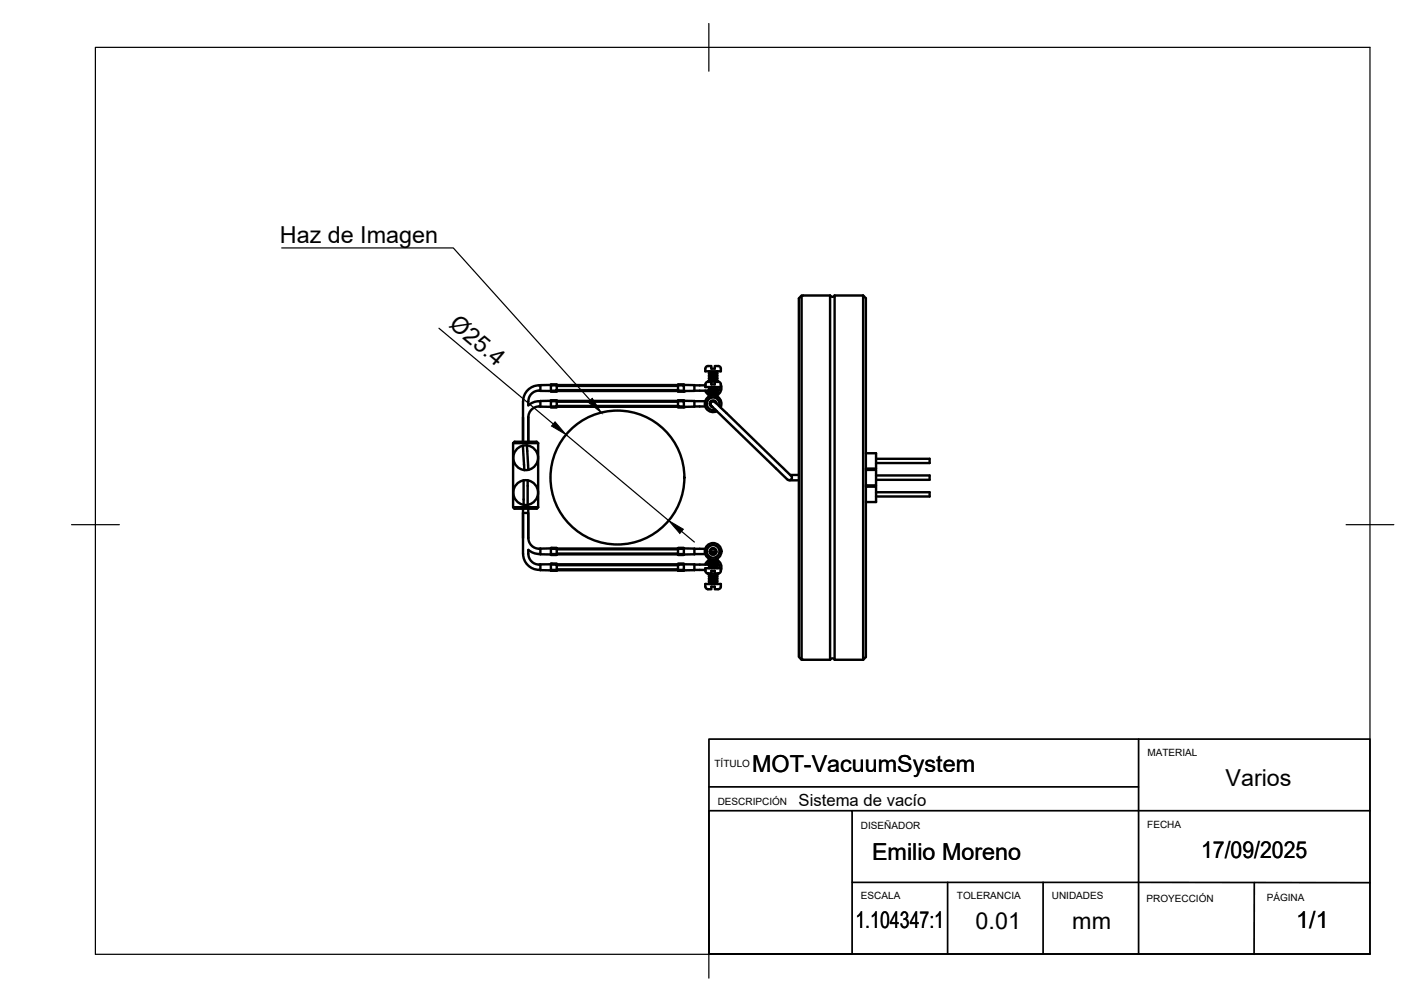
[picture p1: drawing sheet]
<svg xmlns="http://www.w3.org/2000/svg" width="297mm" height="210mm" viewBox="0 0 297 210" stroke-linecap="round" stroke-linejoin="round" font-family="sans-serif">
<!-- layer: Visible -->
<g fill="none" stroke="#000" stroke-width=".51">
<path d="M147.8 77.2a.95 .95 0 0 1 1.2-.4v.4h.7v-.5a1.02 1.02 0 0 1 1.3 .5v.6h-3.3v-.6M148.3 80l-.5 .2v.3M148.5 77.9h1.7M148.5 78.2h1.7M148.5 78.3h1.7M148.5 78.6h1.7M148.5 78.9h1.7M148.5 79h1.7M148.5 79.3h1.7M148.5 79.6h.3M148.5 79.7h.2M148.5 77.8v.1"/>
<path d="M148.5 78.2v.1M148.5 78.6h.1M148.5 78.9v.1M148.5 79.3h.1M148.5 79.6v.1M148.5 77.9l.2 .1M148.5 78.3l.2 .1M148.5 78.6l.2 .1M148.5 79l.2 .1M148.5 79.3l.2 .2M148.5 79.7h.1M148.7 78h1.3"/>
<path d="M148.7 78.1h1.3M148.7 78.4h1.3M148.7 78.5h1.3M148.7 78.7h1.3M148.7 78.8h1.3M148.7 79.1h1.3M148.7 79.2h1.3M148.7 79.5h1.3M148.7 78v.1M148.7 78.4v.1M148.7 78.7v.1M148.7 79.1v.1"/>
<path d="M148.7 79.5h.1M148.7 78.1l-.2 .1M148.7 78.5l-.2 .1M148.7 78.8l-.2 .1M148.7 79.2l-.2 .1M148.7 79.5l-.2 .1M149 80h.7M150 79.6h.2M150 78l.2 .2M150 78.4l.2 .2M150 78.7l.2 .2M150 79.1l.2 .2"/>
<path d="M150 79.5l.2 .1M150.1 79.7h.1M150.2 77.8v.1M150.2 78.2v.1M150.2 78.6h.1M150.2 78.9v.1M150.2 79.3h.1M150.2 79.6v.1M150.2 77.9l-.2 .1M150.2 78.3l-.2 .1M150.2 78.6l-.2 .1M150.2 79l-.2 .1"/>
<path d="M150.2 79.3l-.2 .2M150.2 79.7h.1M150.5 80l.2 .1a.95 .95 0 0 1 .3 1h-3.3v-.6M150.6 80a1.75 1.75 0 0 0-2.4 0M167.9 61.9v76.3h6v-76.3h-5.8l-.5 .3a.87 .87 0 0 0-.3 1v73.7a.91 .91 0 0 0 .4 1.1l.2 .2M174.8 61.9v76.3M174.8 61.9h6M174.9 61.9l-.5 .3-.5-.3M180.8 61.9v76.3M180.8 61.9l.6 .6v75.1l-.6 .6M107.5 92.8l.3-.3h4.6l.3 .3M107.5 92.8h5.2"/>
<path d="M107.5 92.8v13.4M109.5 93.4l.3 5.1M109.6 84.1v8.4M110.4 93.3l.3 5.1M110.4 93.3a2.59 2.59 0 0 1 2 3.9 2.59 2.59 0 0 1-4.4 .2 2.59 2.59 0 0 1 1.5-4M110.4 93.3l-.9 .1M112.7 92.8v13.4M112.9 84h.3M112.9 85.1h.3M112.9 81.8h.3M112.9 80.7h.3M112.9 84l-1.4 .4-.8 .5v-.8"/>
<path d="M112.9 85.1a2.25 2.25 0 0 0-2.2 2.3v5.1M112.9 80.7a3.4 3.4 0 0 0-3.3 3.4M112.9 81.8a2.25 2.25 0 0 0-2.2 2.3M113.2 80.7v1.2h2.2M115.4 84h-2.2v1.2h2.2M115.4 84h1.2v-.1h-1.2v1.4h1.2v-.2M115.4 83.9h1.2M115.4 85.3h1.2M115.4 80.7h1.2v-.1h-1.2v1.4h1.2v-.2M115.4 80.6h1.2M115.4 82h1.2M115.4 80.6l-2.2 .1"/>
<path d="M116.6 84v1.1h-1.2M116.6 80.7v1.1h-1.2M116.6 84.2h25.4M116.6 85h25.4M116.6 85.2h25.4M116.6 84h25.4M116.6 81.7h25.4M116.6 81.9h25.4M116.6 80.7h25.4M116.6 80.8h25.4M142 83.9h1.3M142 85.3h1.3"/>
<path d="M142 84v1.1h1.3M142 80.6h1.3M142 82h1.3M142 80.7v1.1h1.3M143.3 84h2.2v1.2h-2.2M143.3 84h-1.3v-.1h1.3v1.4h-1.3v-.2M143.3 80.7h-1.3v-.1h1.3v1.4h-1.3v-.2M143.3 80.6l2.2 .1M145.5 84h2.2M145.5 85.1h2.2M145.5 80.7v1.2h-2.2M145.5 81.8h3.2"/>
<path d="M147.7 81.8l.4 .6 .6 .5M147.8 80.6l-2.3 .1M148.2 81.8l.5 .6M148.3 80h.7v.5h.7v-.5h.8M148.5 81.3h1.7M148.5 81.5h1.7M148.5 81.6h1.7M148.5 81.9h1.7M148.5 82h1.7M148.5 82.2h1.7M148.5 82.6h1.7M148.5 82.9h.3"/>
<path d="M148.5 83h.2M148.5 81.1v.2M148.5 81.5v.1M148.5 81.9v.1M148.5 82.2v.1M148.5 82.6h.1M148.5 82.9v.1M148.5 81.3l.2 .1M148.5 81.6l.2 .1M148.5 82l.2 .1M148.5 82.3l.2 .1M148.5 82.6l.2 .2"/>
<path d="M148.5 83h.1M148.7 84.6h.1M148.7 81.4h1.3M148.7 81.7h1.3M148.7 81.8h1.3M148.7 82.1h1.3M148.7 82.4h1.3M148.7 82.5h1.3M148.7 82.8h1.3M148.7 81.4h.1M148.7 81.7v.1M148.7 82.1h.1"/>
<path d="M148.7 82.4v.1M148.7 82.8h.1M148.7 84.4h.1M148.7 81.4l-.2 .1M148.7 81.8l-.2 .1M148.7 82.1l-.2 .1M148.7 82.5l-.2 .1M148.7 82.8l-.2 .1M148.7 84.4h.2M148.8 84.2h.1M148.8 84.2h.2M148.9 84h.4"/>
<path d="M149 85.1h.1M149 84h.7M149.4 84h.4M149.7 84.2h.2M149.8 84.2l15.9 15.5M149.8 84.2a.61 .61 0 0 0-.9 .2 .61 .61 0 0 0 .3 .9l15.7 15.1M149.8 84.2h.2M149.9 84.4h.1M150 84.4h.1M150 82.9h.2M150 81.4l.2 .1M150 81.7l.2 .2"/>
<path d="M150 82.1l.2 .1M150 82.4l.2 .2M150 82.8l.2 .1M150.1 84.5a.69 .69 0 0 0-.8-.6 .69 .69 0 0 0-.6 .7 .69 .69 0 0 0 .6 .7M150.1 81.3l-.1 .1h-1.3M150.1 83h.1M150.2 82.9v.1M150.2 81.1v.2M150.2 81.5v.1M150.2 81.9v.1M150.2 82.2v.1M150.2 82.6h.1"/>
<path d="M150.2 81.3l-.2 .1M150.2 81.6l-.2 .1M150.2 82l-.2 .1M150.2 82.3l-.2 .1M150.2 82.6l-.2 .2M150.6 85a1.32 1.32 0 0 0-1.1-1.7 1.32 1.32 0 0 0-1.4 1.5 1.32 1.32 0 0 0 1.8 1M150.7 81.1a1.32 1.32 0 0 1-.7 1.3M151 85.3a1.75 1.75 0 0 0-1.4-2.4 1.75 1.75 0 0 0-1.9 2 1.75 1.75 0 0 0 2.5 1.2M151 80.6a1.75 1.75 0 0 1-.9 2.3M165.5 99.5h1.8M165.7 99.6a.56 .56 0 0 1 0 .8 .56 .56 0 0 1-.7 0M181.4 94.9h2.1v3.3h-2.1"/>
<path d="M181.4 98.4h2.1v3.3h-2.1M183.5 96.1h11.2v.9h-11.2M183.5 99.6h11.2v.9h-11.2M107.5 106.2l.3 .4h4.7l.2-.4M107.5 106.2h5.2M109.6 107.5h1.1v5.2M109.6 106.6v9.4M109.6 116a3.4 3.4 0 0 0 3.3 3.4M109.7 100.6v5.2M110.5 100.6v5.2M110.7 106.6v6.1M110.7 115.2v.8"/>
<path d="M110.7 116a2.25 2.25 0 0 0 2.2 2.3M110.7 112.7a2.25 2.25 0 0 0 2.2 2.2M110.7 115.2l.8 .5 1.4 .3M112.9 119.4h.3M112.9 118.3h.3M112.9 115h.3M112.9 116.1h.3M113.2 118.2v1.2l2.2 .1M113.2 114.9v1.2l2.2 .1M115.4 119.6h1.2M115.4 118.1h1.2M115.4 118.3h1.2v1.1"/>
<path d="M115.4 116.2h1.2M115.4 114.8h1.2M115.4 115h1.2v1.1M115.4 118.2h-2.2M115.4 114.9h-2.2M116.6 118.3v-.2h-1.2v1.5h1.2v-.2h-1.2M116.6 115v-.2h-1.2v1.4h1.2v-.1h-1.2M116.6 118.4h25.4M116.6 118.2h25.4M116.6 119.5h25.4M116.6 119.3h25.4M116.6 115.1h25.4"/>
<path d="M116.6 114.9h25.4M116.6 116.1h25.4M116.6 116h25.4M142 118.3v-.2h1.3v1.5h-1.3v-.2h1.3M142 119.6h1.3M142 118.1h1.3M142 115v-.2h1.3v1.4h-1.3v-.1h1.3M142 116.2h1.3M142 114.8h1.3M143.3 118.3h-1.3v1.1M143.3 115h-1.3v1.1M143.3 118.2h2.2"/>
<path d="M143.3 114.9h2.2M145.5 118.2v1.2l-2.2 .1M145.5 119.4l2.3 .1M145.5 118.3h3.2M145.5 114.9v1.2l-2.2 .1M145.5 116.1h2.2M145.5 115h2.2M147.8 119.6a.79 .79 0 0 0 1.2 .4v-.4h.7v.5a1.02 1.02 0 0 0 1.3-.5v-.6h-3.3v.6M148.5 118.9h1.7M148.5 118.6h1.7M148.5 118.5h1.7M148.5 118.2h1.7"/>
<path d="M148.5 117.9h1.7M148.5 117.8h1.7M148.5 117.5h1.7M148.5 117.2h.3M148.5 117.1h.2M148.5 117.1v.1M148.5 117.5h.1M148.5 117.8v.1M148.5 118.2h.1M148.5 118.5v.1M148.5 118.9v.1M148.5 118.6l.2 .1"/>
<path d="M148.5 118.2l.2 .1M148.5 117.9l.2 .1M148.5 117.5l.2 .1M148.5 117.2l.2 .1M148.6 117.1h-.1M148.7 117.2l-.6 .5-.4 .6M148.7 115.6h1.4M148.7 118.8h1.3M148.7 118.7h1.3M148.7 118.4h1.3M148.7 118.3h1.3M148.7 118.1h1.3"/>
<path d="M148.7 118h1.3M148.7 117.7h1.3M148.7 117.6h1.3M148.7 117.4h1.3M148.7 117.3h1.3M148.7 118.7l-.2 .2M148.7 118.3l-.2 .2M148.7 118l-.2 .2M148.7 117.6l-.2 .2M148.7 117.3l-.2 .2M148.7 117.7l-.5 .6M148.8 115.9h1.2"/>
<path d="M148.8 115.5a.56 .56 0 0 1 .6-.6 .56 .56 0 0 1 .5 .6M148.8 116h1.1M148.9 116.1h.9M149 115h.4M149 116.1h.7M150 117.2h.2M150 115.7h-1.3l1.3 .1M150 117.3v.1M150 117.6v.1M150 118v.1M150 118.3v.1M150 118.7v.1"/>
<path d="M150 118.8l.2 .1M150 118.4l.2 .1M150 118.1l.2 .1M150 117.7l.2 .1M150 117.4l.2 .1M150 117.7a1.32 1.32 0 0 1 .7 1.3M150.1 118.7v.1M150.1 117.1h.1M150.1 117.2a1.75 1.75 0 0 1 .9 2.3M150.2 117.1h.1M150.2 117.1v.1M150.2 117.5h.1"/>
<path d="M150.2 117.8v.1M150.2 118.2h.1M150.2 118.5v.1M150.2 118.9v.1M150.2 118.6l-.2 .1M150.2 118.2l-.2 .1M150.2 117.9l-.2 .1M150.2 117.5l-.2 .1M150.2 117.2l-.2 .1M165.3 100.6h2M181.4 102h2.1v3.2h-2.1M183.5 103.1h11.2v.9h-11.2"/>
<path d="M147.7 122.9v-.6h3.3v.6M147.8 122.9a.93 .93 0 0 0 1.2 .5v-.5h.7v.5a1.01 1.01 0 0 0 1.3-.5M148.2 120.1a1.75 1.75 0 0 0 2.4 0M148.5 122.2h1.7M148.5 121.9h1.7M148.5 121.8h1.7M148.5 121.5h1.7M148.5 121.2h1.7M148.5 121.1h1.7M148.5 120.8h1.7M148.5 120.5h.3M148.5 120.4h.2"/>
<path d="M148.5 120.8h.1M148.5 121.1v.1M148.5 121.5h.1M148.5 121.8v.1M148.5 122.2v.1M148.5 121.9l.2 .1M148.5 121.5l.2 .1M148.5 121.2l.2 .1M148.5 120.8l.2 .1M148.5 120.5l.2 .1M148.6 120.4l-.1 .1M148.7 122.1h1.3"/>
<path d="M148.7 122h1.3M148.7 121.7h1.3M148.7 121.6h1.3M148.7 121.4h1.3M148.7 121.3h1.3M148.7 121h1.3M148.7 120.9h1.3M148.7 120.7h1.3M148.7 120.6h1.3M148.7 122l-.2 .2M148.7 121.6l-.2 .2M148.7 121.3l-.2 .2"/>
<path d="M148.7 120.9l-.2 .2M148.7 120.6l-.2 .2M149.7 120.1h-.7M150 120.5h.2M150 122.1l.2 .1M150 120.6v.1M150 120.9v.1M150 121.3v.1M150 121.6v.1M150 122v.1M150 121.7l.2 .1M150 121.4l.2 .1"/>
<path d="M150 121l.2 .1M150 120.7l.2 .1M150.1 120.4h.1M150.2 120.4h.1M150.2 120.4v.1M150.2 120.8h.1M150.2 121.1v.1M150.2 121.5h.1M150.2 121.8v.1M150.2 122.2v.1M150.2 121.9l-.2 .1M150.2 121.5l-.2 .1"/>
<path d="M150.2 121.2l-.2 .1M150.2 120.8l-.2 .1M150.2 120.5l-.2 .1M174.8 138.2h6M174.9 138.2l-.5-.3-.5 .3"/>
<circle cx="110.1" cy="103.2" r="2.59"/>
<circle cx="129.3" cy="100" r="14"/>
<circle cx="149.4" cy="115.5" r="1.75"/>
<circle cx="149.4" cy="115.5" r=".69"/>
<circle cx="149.4" cy="115.5" r="1.32"/>
</g>
<g fill="#000">
<circle cx="143.3" cy="85.3" r=".25"/>
<circle cx="143.3" cy="82" r=".25"/>
<circle cx="115.4" cy="114.8" r=".25"/>
<circle cx="115.4" cy="118.1" r=".25"/>
</g>
<!-- layer: BORDER -->
<path d="M20 9.9h267v190h-267zM148.5 4.9v10M15 109.9h10M282 109.9h10M148.5 194.9v10" fill="none" stroke="#000" stroke-width=".25"/>
<!-- layer: TITLEBLOCK -->
<path d="M148.5 154.8h138.5v45h-138.5zM238.5 154.8v45M148.5 169.8h30v30h-30zM148.5 164.8h90M178.5 169.8h108.5M178.5 184.8l108.5 .1M198.5 184.8v15M218.5 184.8v15M262.7 184.9v15" fill="none" stroke="#000" stroke-width=".36"/>
<!-- layer: FD_Dimensions -->
<path d="M91.9 68.8l24 20M118.6 91.1l21.5 18M142.8 111.3l2.7 2.3" fill="none" stroke="#000" stroke-width=".25"/>
<path d="M116.3 88.4l2.3 2.7-3.1-1.8zM140.1 109.1l3.1 1.8-.8 .9z" fill="#000" stroke="#000" stroke-width=".21"/>
<!-- layer: Leaders -->
<path d="M123.2 84.2l.9-.7 1.9 2.9z" fill="#000" stroke="#000" stroke-width=".21"/>
<path d="M59 51.9h36l28.6 31.9" fill="none" stroke="#000" stroke-width=".25"/>
<g font-size="4.9">
<text x="58.6" y="50.9">Haz de Imagen</text>
<text x="93.9" y="68.3" transform="rotate(40 93.9 68.3)">Ø25.4</text>
<text x="157.5" y="161.7">MOT-VacuumSystem</text>
<text x="256.7" y="164.8">Varios</text>
<text x="251.6" y="179.7">17/09/2025</text>
<text x="182.7" y="180.1">Emilio Moreno</text>
<text x="179.2" y="194.4">1.104347:1</text>
<text x="204.4" y="194.5">0.01</text>
<text x="224.6" y="194.6">mm</text>
<text x="271.5" y="194.5">1/1</text>
</g>
<text font-size="3.5" x="167.3" y="168.8">Sistema de vacío</text>
<g font-size="2.1">
<text x="149.7" y="160.6">TÍTULO</text>
<text x="240.3" y="158.3">MATERIAL</text>
<text x="150.3" y="168.7">DESCRIPCIÓN</text>
<text x="180.3" y="173.7">DISEÑADOR</text>
<text x="240.3" y="173.4">FECHA</text>
<text x="180.3" y="188.4">ESCALA</text>
<text x="200.4" y="188.4">TOLERANCIA</text>
<text x="220.3" y="188.4">UNIDADES</text>
<text x="240.2" y="188.9">PROYECCIÓN</text>
<text x="265.3" y="188.7">PÁGINA</text>
</g>
</svg>
